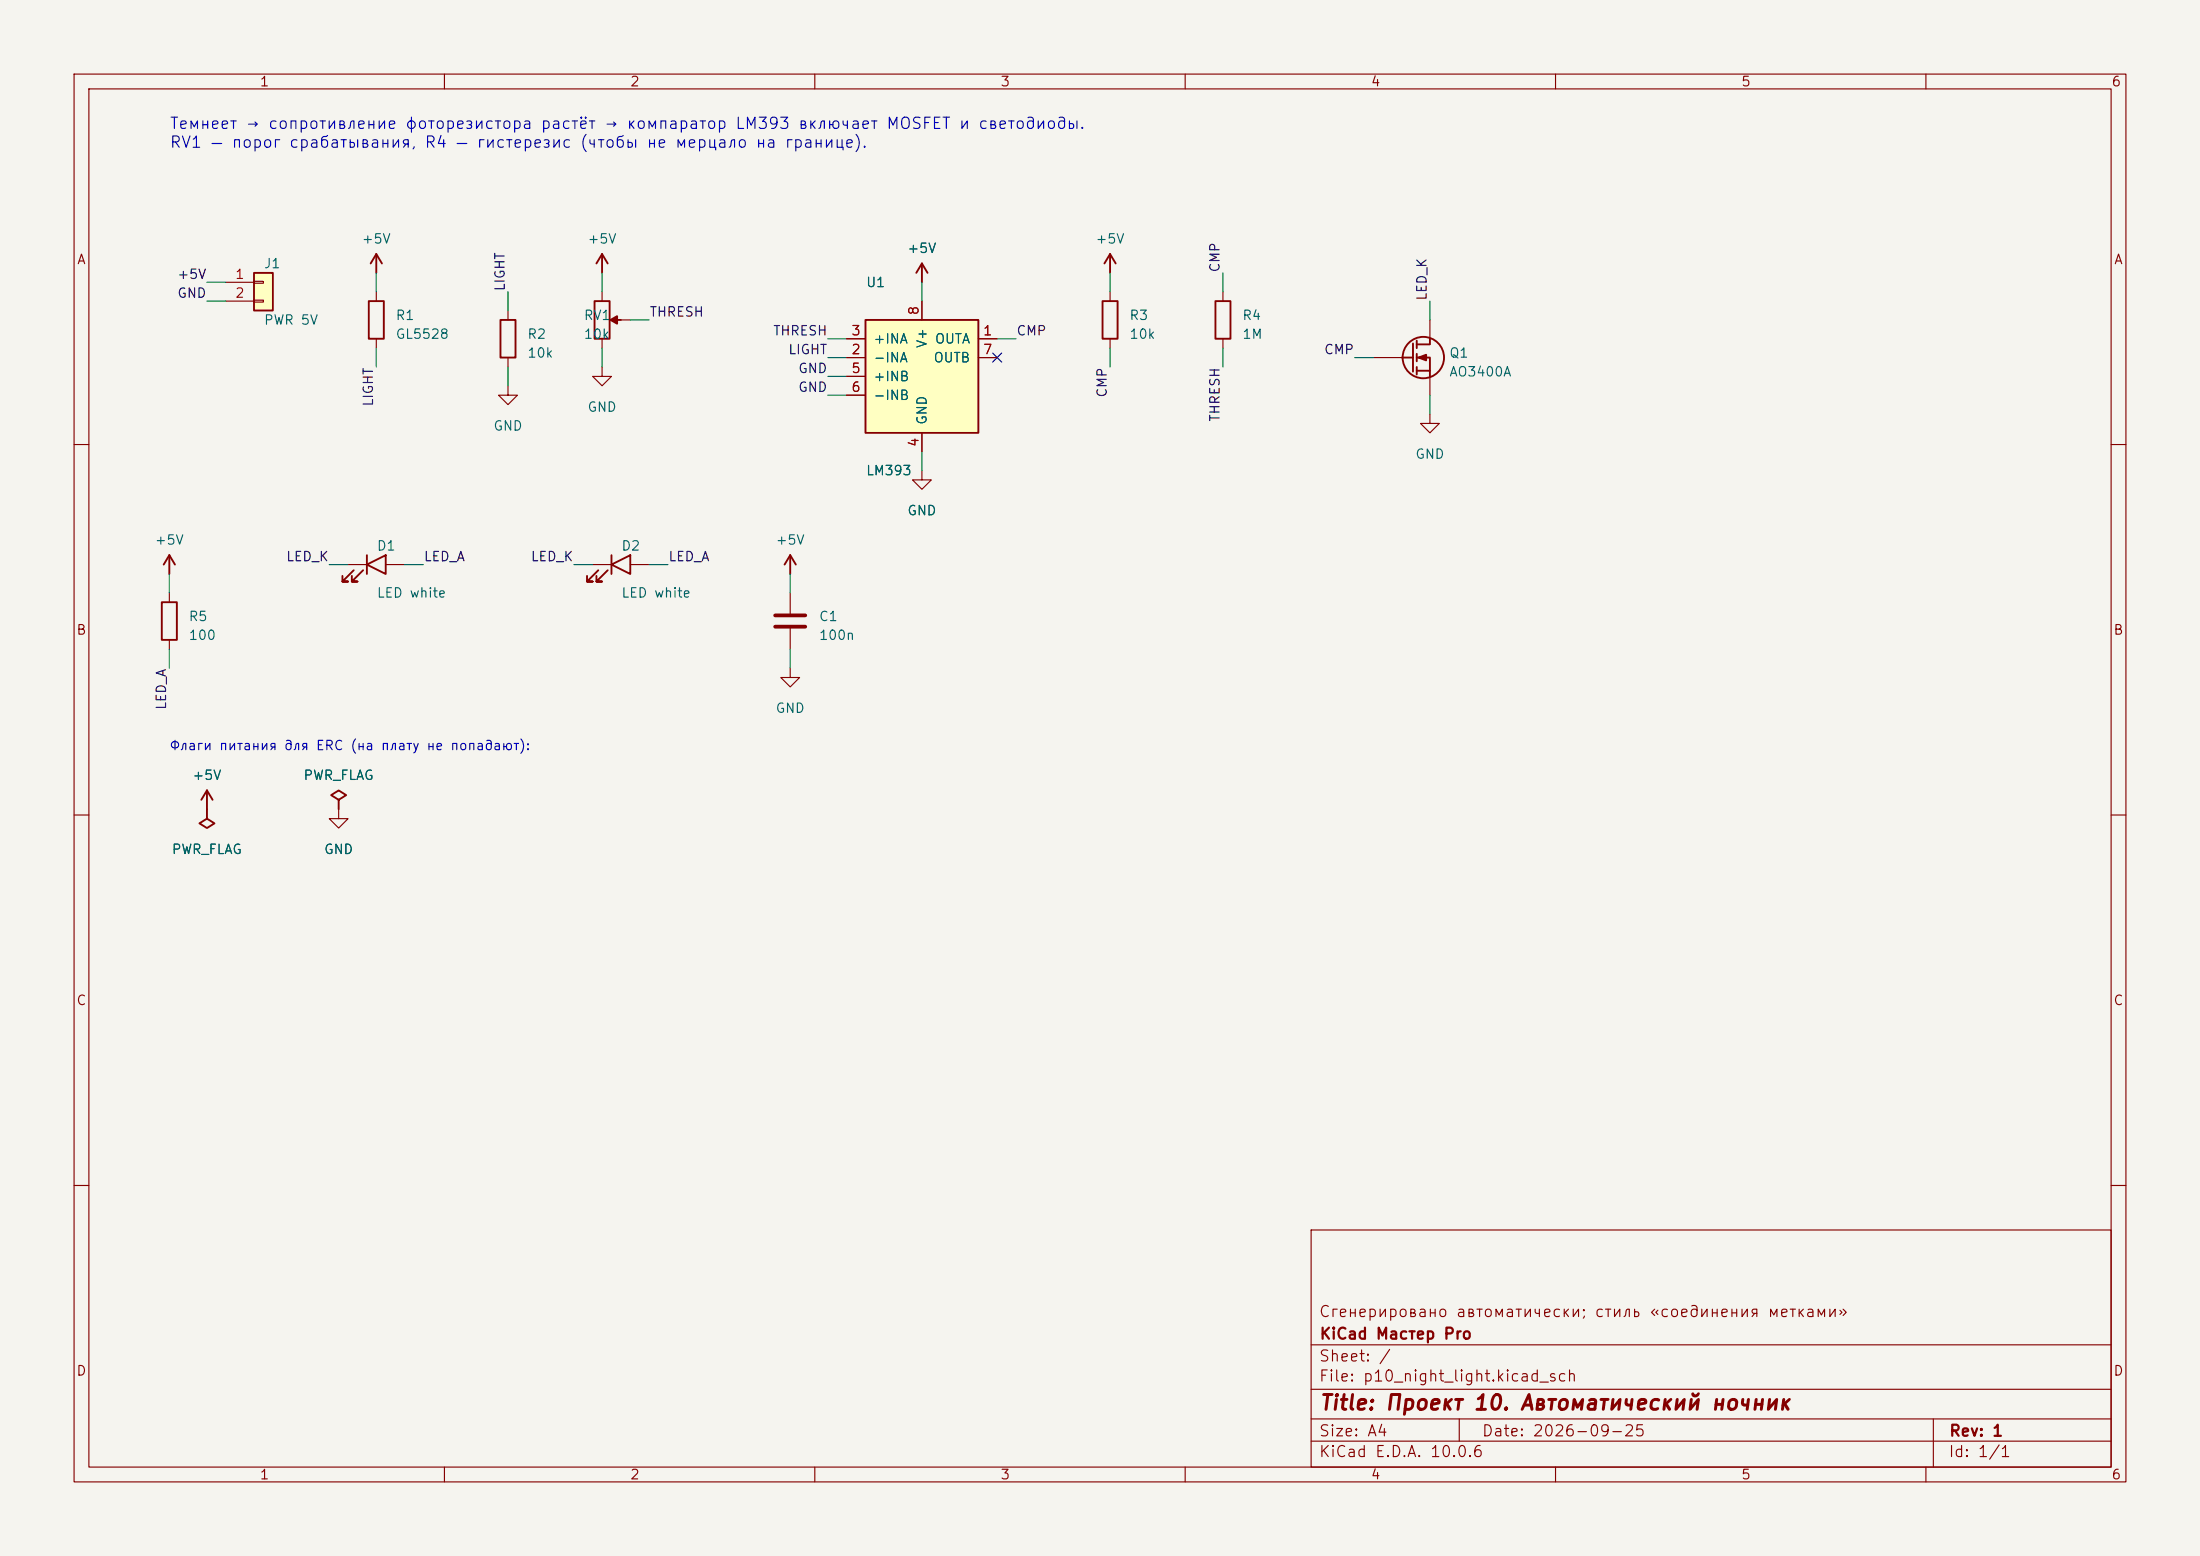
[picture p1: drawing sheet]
(kicad_sch (version 20231120) (generator "eeschema") (generator_version "8.0")
 (paper "A4")
 (title_block (title "Проект 10. Автоматический ночник") (date "2026-09-25") (rev "1") (company "KiCad Мастер Pro") (comment 1 "Сгенерировано автоматически; стиль «соединения метками»"))
 (lib_symbols (symbol "KiCadMaster:Conn_01x02" (pin_numbers) (pin_names (offset 0) hide) (exclude_from_sim no) (in_bom yes) (on_board yes) (property "Reference" "J" (at 0 5.08 0) (effects (font (size 1.27 1.27)))) (property "Value" "Conn_01x02" (at 0 -2.54 0) (effects (font (size 1.27 1.27)))) (property "Footprint" "" (at 0 0 0) (effects (font (size 1.27 1.27)) hide)) (property "Datasheet" "~" (at 0 0 0) (effects (font (size 1.27 1.27)) hide)) (property "Description" "Разъём" (at 0 0 0) (effects (font (size 1.27 1.27)) hide)) (symbol "Conn_01x02_0_1" (rectangle (start -1.27 3.81) (end 1.27 -1.27) (stroke (width 0.254) (type default)) (fill (type background))) (rectangle (start -1.27 2.667) (end 0 2.413) (stroke (width 0.1524) (type default)) (fill (type none))) (rectangle (start -1.27 0.127) (end 0 -0.127) (stroke (width 0.1524) (type default)) (fill (type none)))) (symbol "Conn_01x02_1_1" (pin passive line (at -5.08 2.54 0) (length 3.81) (name "Pin_1" (effects (font (size 1.27 1.27)))) (number "1" (effects (font (size 1.27 1.27))))) (pin passive line (at -5.08 0 0) (length 3.81) (name "Pin_2" (effects (font (size 1.27 1.27)))) (number "2" (effects (font (size 1.27 1.27))))))) (symbol "KiCadMaster:R" (pin_numbers hide) (pin_names (offset 0) hide) (exclude_from_sim no) (in_bom yes) (on_board yes) (property "Reference" "R" (at 2.54 0.635 0) (effects (font (size 1.27 1.27)))) (property "Value" "R" (at 2.54 -1.905 0) (effects (font (size 1.27 1.27)))) (property "Footprint" "" (at 0 0 0) (effects (font (size 1.27 1.27)) hide)) (property "Datasheet" "~" (at 0 0 0) (effects (font (size 1.27 1.27)) hide)) (property "Description" "Резистор" (at 0 0 0) (effects (font (size 1.27 1.27)) hide)) (symbol "R_0_1" (rectangle (start -1.016 -2.54) (end 1.016 2.54) (stroke (width 0.254) (type default)) (fill (type none)))) (symbol "R_1_1" (pin passive line (at 0 3.81 270) (length 1.27) (name "~" (effects (font (size 1.27 1.27)))) (number "1" (effects (font (size 1.27 1.27))))) (pin passive line (at 0 -3.81 90) (length 1.27) (name "~" (effects (font (size 1.27 1.27)))) (number "2" (effects (font (size 1.27 1.27))))))) (symbol "KiCadMaster:R_Potentiometer" (pin_numbers hide) (pin_names (offset 0) hide) (exclude_from_sim no) (in_bom yes) (on_board yes) (property "Reference" "RV" (at -2.54 0.635 0) (effects (font (size 1.27 1.27)))) (property "Value" "R_Potentiometer" (at -2.54 -1.905 0) (effects (font (size 1.27 1.27)))) (property "Footprint" "" (at 0 0 0) (effects (font (size 1.27 1.27)) hide)) (property "Datasheet" "~" (at 0 0 0) (effects (font (size 1.27 1.27)) hide)) (property "Description" "Потенциометр" (at 0 0 0) (effects (font (size 1.27 1.27)) hide)) (symbol "R_Potentiometer_0_1" (rectangle (start -1.016 -2.54) (end 1.016 2.54) (stroke (width 0.254) (type default)) (fill (type none))) (polyline (pts (xy 2.54 0) (xy 1.524 0)) (stroke (width 0.254) (type default)) (fill (type none))) (polyline (pts (xy 1.143 0) (xy 2.032 0.508) (xy 2.032 -0.508) (xy 1.143 0)) (stroke (width 0.254) (type default)) (fill (type outline)))) (symbol "R_Potentiometer_1_1" (pin passive line (at 0 3.81 270) (length 1.27) (name "1" (effects (font (size 1.27 1.27)))) (number "1" (effects (font (size 1.27 1.27))))) (pin passive line (at 3.81 0 180) (length 1.27) (name "2" (effects (font (size 1.27 1.27)))) (number "2" (effects (font (size 1.27 1.27))))) (pin passive line (at 0 -3.81 90) (length 1.27) (name "3" (effects (font (size 1.27 1.27)))) (number "3" (effects (font (size 1.27 1.27))))))) (symbol "KiCadMaster:LM393" (pin_numbers) (pin_names (offset 1.016)) (exclude_from_sim no) (in_bom yes) (on_board yes) (property "Reference" "U" (at -7.62 12.7 0) (effects (font (size 1.27 1.27)))) (property "Value" "LM393" (at -7.62 -12.7 0) (effects (font (size 1.27 1.27)))) (property "Footprint" "" (at 0 0 0) (effects (font (size 1.27 1.27)) hide)) (property "Datasheet" "~" (at 0 0 0) (effects (font (size 1.27 1.27)) hide)) (property "Description" "Сдвоенный компаратор LM393" (at 0 0 0) (effects (font (size 1.27 1.27)) hide)) (property "ki_keywords" "comparator" (at 0 0 0) (effects (font (size 1.27 1.27)) hide)) (symbol "LM393_0_1" (rectangle (start -7.62 7.62) (end 7.62 -7.62) (stroke (width 0.254) (type default)) (fill (type background)))) (symbol "LM393_1_1" (pin input line (at -10.16 5.08 0) (length 2.54) (name "+INA" (effects (font (size 1.27 1.27)))) (number "3" (effects (font (size 1.27 1.27))))) (pin input line (at -10.16 2.54 0) (length 2.54) (name "-INA" (effects (font (size 1.27 1.27)))) (number "2" (effects (font (size 1.27 1.27))))) (pin input line (at -10.16 0 0) (length 2.54) (name "+INB" (effects (font (size 1.27 1.27)))) (number "5" (effects (font (size 1.27 1.27))))) (pin input line (at -10.16 -2.54 0) (length 2.54) (name "-INB" (effects (font (size 1.27 1.27)))) (number "6" (effects (font (size 1.27 1.27))))) (pin open_collector line (at 10.16 5.08 180) (length 2.54) (name "OUTA" (effects (font (size 1.27 1.27)))) (number "1" (effects (font (size 1.27 1.27))))) (pin open_collector line (at 10.16 2.54 180) (length 2.54) (name "OUTB" (effects (font (size 1.27 1.27)))) (number "7" (effects (font (size 1.27 1.27))))) (pin power_in line (at 0 10.16 270) (length 2.54) (name "V+" (effects (font (size 1.27 1.27)))) (number "8" (effects (font (size 1.27 1.27))))) (pin power_in line (at 0 -10.16 90) (length 2.54) (name "GND" (effects (font (size 1.27 1.27)))) (number "4" (effects (font (size 1.27 1.27))))))) (symbol "KiCadMaster:Q_NMOS_GSD" (pin_numbers hide) (pin_names (offset 0) hide) (exclude_from_sim no) (in_bom yes) (on_board yes) (property "Reference" "Q" (at 5.08 0.635 0) (effects (font (size 1.27 1.27)))) (property "Value" "Q_NMOS_GSD" (at 5.08 -1.905 0) (effects (font (size 1.27 1.27)))) (property "Footprint" "" (at 0 0 0) (effects (font (size 1.27 1.27)) hide)) (property "Datasheet" "~" (at 0 0 0) (effects (font (size 1.27 1.27)) hide)) (property "Description" "N-MOSFET (1=G, 2=S, 3=D), корпус SOT-23" (at 0 0 0) (effects (font (size 1.27 1.27)) hide)) (symbol "Q_NMOS_GSD_0_1" (circle (center 1.651 0) (radius 2.794) (stroke (width 0.254) (type default)) (fill (type none))) (polyline (pts (xy 0.254 1.905) (xy 0.254 -1.905)) (stroke (width 0.254) (type default)) (fill (type none))) (polyline (pts (xy 0.762 2.286) (xy 0.762 1.27)) (stroke (width 0.254) (type default)) (fill (type none))) (polyline (pts (xy 0.762 0.508) (xy 0.762 -0.508)) (stroke (width 0.254) (type default)) (fill (type none))) (polyline (pts (xy 0.762 -1.27) (xy 0.762 -2.286)) (stroke (width 0.254) (type default)) (fill (type none))) (polyline (pts (xy 0.762 1.778) (xy 2.54 1.778) (xy 2.54 2.54)) (stroke (width 0.254) (type default)) (fill (type none))) (polyline (pts (xy 0.762 -1.778) (xy 2.54 -1.778) (xy 2.54 -2.54)) (stroke (width 0.254) (type default)) (fill (type none))) (polyline (pts (xy 0.762 0) (xy 2.54 0) (xy 2.54 -1.778)) (stroke (width 0.254) (type default)) (fill (type none))) (polyline (pts (xy -1.27 0) (xy 0.254 0)) (stroke (width 0.254) (type default)) (fill (type none))) (polyline (pts (xy 1.016 0) (xy 2.032 0.381) (xy 2.032 -0.381) (xy 1.016 0)) (stroke (width 0.254) (type default)) (fill (type outline)))) (symbol "Q_NMOS_GSD_1_1" (pin passive line (at -5.08 0 0) (length 3.81) (name "G" (effects (font (size 1.27 1.27)))) (number "1" (effects (font (size 1.27 1.27))))) (pin passive line (at 2.54 -5.08 90) (length 2.54) (name "S" (effects (font (size 1.27 1.27)))) (number "2" (effects (font (size 1.27 1.27))))) (pin passive line (at 2.54 5.08 270) (length 2.54) (name "D" (effects (font (size 1.27 1.27)))) (number "3" (effects (font (size 1.27 1.27))))))) (symbol "KiCadMaster:LED" (pin_numbers hide) (pin_names (offset 0) hide) (exclude_from_sim no) (in_bom yes) (on_board yes) (property "Reference" "D" (at 0 2.54 0) (effects (font (size 1.27 1.27)))) (property "Value" "LED" (at 0 -3.81 0) (effects (font (size 1.27 1.27)))) (property "Footprint" "" (at 0 0 0) (effects (font (size 1.27 1.27)) hide)) (property "Datasheet" "~" (at 0 0 0) (effects (font (size 1.27 1.27)) hide)) (property "Description" "Светодиод" (at 0 0 0) (effects (font (size 1.27 1.27)) hide)) (symbol "LED_0_1" (polyline (pts (xy 1.27 1.27) (xy 1.27 -1.27) (xy -1.27 0) (xy 1.27 1.27)) (stroke (width 0.254) (type default)) (fill (type none))) (polyline (pts (xy -1.27 1.27) (xy -1.27 -1.27)) (stroke (width 0.254) (type default)) (fill (type none))) (polyline (pts (xy -3.048 -0.762) (xy -4.572 -2.286) (xy -3.81 -2.286) (xy -4.572 -2.286) (xy -4.572 -1.524)) (stroke (width 0.254) (type default)) (fill (type none))) (polyline (pts (xy -1.778 -0.762) (xy -3.302 -2.286) (xy -2.54 -2.286) (xy -3.302 -2.286) (xy -3.302 -1.524)) (stroke (width 0.254) (type default)) (fill (type none)))) (symbol "LED_1_1" (pin passive line (at -3.81 0 0) (length 2.54) (name "K" (effects (font (size 1.27 1.27)))) (number "1" (effects (font (size 1.27 1.27))))) (pin passive line (at 3.81 0 180) (length 2.54) (name "A" (effects (font (size 1.27 1.27)))) (number "2" (effects (font (size 1.27 1.27))))))) (symbol "KiCadMaster:C" (pin_numbers hide) (pin_names (offset 0) hide) (exclude_from_sim no) (in_bom yes) (on_board yes) (property "Reference" "C" (at 3.81 0.635 0) (effects (font (size 1.27 1.27)))) (property "Value" "C" (at 3.81 -1.905 0) (effects (font (size 1.27 1.27)))) (property "Footprint" "" (at 0 0 0) (effects (font (size 1.27 1.27)) hide)) (property "Datasheet" "~" (at 0 0 0) (effects (font (size 1.27 1.27)) hide)) (property "Description" "Конденсатор" (at 0 0 0) (effects (font (size 1.27 1.27)) hide)) (symbol "C_0_1" (polyline (pts (xy -2.032 0.762) (xy 2.032 0.762)) (stroke (width 0.508) (type default)) (fill (type none))) (polyline (pts (xy -2.032 -0.762) (xy 2.032 -0.762)) (stroke (width 0.508) (type default)) (fill (type none)))) (symbol "C_1_1" (pin passive line (at 0 3.81 270) (length 3.048) (name "~" (effects (font (size 1.27 1.27)))) (number "1" (effects (font (size 1.27 1.27))))) (pin passive line (at 0 -3.81 90) (length 3.048) (name "~" (effects (font (size 1.27 1.27)))) (number "2" (effects (font (size 1.27 1.27))))))) (symbol "KiCadMaster:+5V" (power) (pin_numbers hide) (pin_names (offset 0) hide) (exclude_from_sim no) (in_bom yes) (on_board yes) (property "Reference" "#PWR" (at 0 -3.81 0) (effects (font (size 1.27 1.27)) hide)) (property "Value" "+5V" (at 0 3.556 0) (effects (font (size 1.27 1.27)))) (property "Footprint" "" (at 0 0 0) (effects (font (size 1.27 1.27)) hide)) (property "Datasheet" "~" (at 0 0 0) (effects (font (size 1.27 1.27)) hide)) (property "Description" "Символ питания: +5V" (at 0 0 0) (effects (font (size 1.27 1.27)) hide)) (symbol "+5V_0_1" (polyline (pts (xy -0.762 1.27) (xy 0 2.54)) (stroke (width 0.254) (type default)) (fill (type none))) (polyline (pts (xy 0 0) (xy 0 2.54)) (stroke (width 0.254) (type default)) (fill (type none))) (polyline (pts (xy 0 2.54) (xy 0.762 1.27)) (stroke (width 0.254) (type default)) (fill (type none)))) (symbol "+5V_1_1" (pin power_in line (at 0 0 90) (length 0) hide (name "+5V" (effects (font (size 1.27 1.27)))) (number "1" (effects (font (size 1.27 1.27))))))) (symbol "KiCadMaster:GND" (power) (pin_numbers hide) (pin_names (offset 0) hide) (exclude_from_sim no) (in_bom yes) (on_board yes) (property "Reference" "#PWR" (at 0 -6.35 0) (effects (font (size 1.27 1.27)) hide)) (property "Value" "GND" (at 0 -3.81 0) (effects (font (size 1.27 1.27)))) (property "Footprint" "" (at 0 0 0) (effects (font (size 1.27 1.27)) hide)) (property "Datasheet" "~" (at 0 0 0) (effects (font (size 1.27 1.27)) hide)) (property "Description" "Символ питания: GND" (at 0 0 0) (effects (font (size 1.27 1.27)) hide)) (symbol "GND_0_1" (polyline (pts (xy 0 0) (xy 0 -1.27) (xy 1.27 -1.27) (xy 0 -2.54) (xy -1.27 -1.27) (xy 0 -1.27)) (stroke (width 0) (type default)) (fill (type none)))) (symbol "GND_1_1" (pin power_in line (at 0 0 270) (length 0) hide (name "GND" (effects (font (size 1.27 1.27)))) (number "1" (effects (font (size 1.27 1.27))))))) (symbol "KiCadMaster:PWR_FLAG" (power) (pin_numbers hide) (pin_names (offset 0) hide) (exclude_from_sim no) (in_bom yes) (on_board yes) (property "Reference" "#FLG" (at 0 1.905 0) (effects (font (size 1.27 1.27)) hide)) (property "Value" "PWR_FLAG" (at 0 3.81 0) (effects (font (size 1.27 1.27)))) (property "Footprint" "" (at 0 0 0) (effects (font (size 1.27 1.27)) hide)) (property "Datasheet" "~" (at 0 0 0) (effects (font (size 1.27 1.27)) hide)) (property "Description" "Флаг: цепь запитана извне (для ERC)" (at 0 0 0) (effects (font (size 1.27 1.27)) hide)) (symbol "PWR_FLAG_0_1" (polyline (pts (xy 0 0) (xy 0 1.27) (xy -1.016 1.905) (xy 0 2.54) (xy 1.016 1.905) (xy 0 1.27)) (stroke (width 0.254) (type default)) (fill (type none)))) (symbol "PWR_FLAG_1_1" (pin power_out line (at 0 0 90) (length 0) hide (name "pwr" (effects (font (size 1.27 1.27)))) (number "1" (effects (font (size 1.27 1.27))))))))
 (symbol (lib_id "KiCadMaster:Conn_01x02") (at 35.56 40.64 0) (unit 1) (exclude_from_sim no) (in_bom yes) (on_board yes) (dnp no) (property "Reference" "J1" (at 35.56 35.56 0) (effects (font (size 1.27 1.27)) (justify left))) (property "Value" "PWR 5V" (at 35.56 43.18 0) (effects (font (size 1.27 1.27)) (justify left))) (property "Footprint" "Connector_PinHeader_2.54mm:PinHeader_1x02_P2.54mm_Vertical" (at 35.56 40.64 0) (effects (font (size 1.27 1.27)) hide)) (property "Datasheet" "~" (at 35.56 40.64 0) (effects (font (size 1.27 1.27)) hide)) (property "Description" "Питание" (at 35.56 40.64 0) (effects (font (size 1.27 1.27)) hide)) (pin "1") (pin "2"))
 (wire (pts (xy 30.48 38.1) (xy 27.94 38.1)) (stroke (width 0) (type default)))
 (label "+5V" (at 27.94 38.1 180) (fields_autoplaced yes) (effects (font (size 1.27 1.27)) (justify right bottom)))
 (wire (pts (xy 30.48 40.64) (xy 27.94 40.64)) (stroke (width 0) (type default)))
 (label "GND" (at 27.94 40.64 180) (fields_autoplaced yes) (effects (font (size 1.27 1.27)) (justify right bottom)))
 (symbol (lib_id "KiCadMaster:R") (at 50.8 43.18 0) (unit 1) (exclude_from_sim no) (in_bom yes) (on_board yes) (dnp no) (property "Reference" "R1" (at 53.34 42.545 0) (effects (font (size 1.27 1.27)) (justify left))) (property "Value" "GL5528" (at 53.34 45.085 0) (effects (font (size 1.27 1.27)) (justify left))) (property "Footprint" "OptoDevice:R_LDR_5.1x4.3mm_P3.4mm_Vertical" (at 50.8 43.18 0) (effects (font (size 1.27 1.27)) hide)) (property "Datasheet" "~" (at 50.8 43.18 0) (effects (font (size 1.27 1.27)) hide)) (property "Description" "Фоторезистор (верхнее плечо)" (at 50.8 43.18 0) (effects (font (size 1.27 1.27)) hide)) (pin "1") (pin "2"))
 (wire (pts (xy 50.8 39.37) (xy 50.8 36.83)) (stroke (width 0) (type default)))
 (symbol (lib_id "KiCadMaster:+5V") (at 50.8 36.83 0) (unit 1) (exclude_from_sim no) (in_bom yes) (on_board yes) (dnp no) (property "Reference" "#PWR01" (at 50.8 36.83 0) (effects (font (size 1.27 1.27)) hide)) (property "Value" "+5V" (at 50.8 32.23 0) (effects (font (size 1.27 1.27)))) (property "Footprint" "" (at 50.8 36.83 0) (effects (font (size 1.27 1.27)) hide)) (property "Datasheet" "" (at 50.8 36.83 0) (effects (font (size 1.27 1.27)) hide)) (property "Description" "" (at 50.8 36.83 0) (effects (font (size 1.27 1.27)) hide)) (pin "1"))
 (wire (pts (xy 50.8 46.99) (xy 50.8 49.53)) (stroke (width 0) (type default)))
 (label "LIGHT" (at 50.8 49.53 270) (fields_autoplaced yes) (effects (font (size 1.27 1.27)) (justify right bottom)))
 (symbol (lib_id "KiCadMaster:R") (at 68.58 45.72 0) (unit 1) (exclude_from_sim no) (in_bom yes) (on_board yes) (dnp no) (property "Reference" "R2" (at 71.12 45.085 0) (effects (font (size 1.27 1.27)) (justify left))) (property "Value" "10k" (at 71.12 47.625 0) (effects (font (size 1.27 1.27)) (justify left))) (property "Footprint" "Resistor_SMD:R_0805_2012Metric" (at 68.58 45.72 0) (effects (font (size 1.27 1.27)) hide)) (property "Datasheet" "~" (at 68.58 45.72 0) (effects (font (size 1.27 1.27)) hide)) (property "Description" "Нижнее плечо делителя" (at 68.58 45.72 0) (effects (font (size 1.27 1.27)) hide)) (pin "1") (pin "2"))
 (wire (pts (xy 68.58 41.91) (xy 68.58 39.37)) (stroke (width 0) (type default)))
 (label "LIGHT" (at 68.58 39.37 90) (fields_autoplaced yes) (effects (font (size 1.27 1.27)) (justify left bottom)))
 (wire (pts (xy 68.58 49.53) (xy 68.58 52.07)) (stroke (width 0) (type default)))
 (symbol (lib_id "KiCadMaster:GND") (at 68.58 52.07 0) (unit 1) (exclude_from_sim no) (in_bom yes) (on_board yes) (dnp no) (property "Reference" "#PWR02" (at 68.58 52.07 0) (effects (font (size 1.27 1.27)) hide)) (property "Value" "GND" (at 68.58 57.47 0) (effects (font (size 1.27 1.27)))) (property "Footprint" "" (at 68.58 52.07 0) (effects (font (size 1.27 1.27)) hide)) (property "Datasheet" "" (at 68.58 52.07 0) (effects (font (size 1.27 1.27)) hide)) (property "Description" "" (at 68.58 52.07 0) (effects (font (size 1.27 1.27)) hide)) (pin "1"))
 (symbol (lib_id "KiCadMaster:R_Potentiometer") (at 81.28 43.18 0) (unit 1) (exclude_from_sim no) (in_bom yes) (on_board yes) (dnp no) (property "Reference" "RV1" (at 78.74 42.545 0) (effects (font (size 1.27 1.27)) (justify left))) (property "Value" "10k" (at 78.74 45.085 0) (effects (font (size 1.27 1.27)) (justify left))) (property "Footprint" "Potentiometer_THT:Potentiometer_Alps_RK09K_Single_Vertical" (at 81.28 43.18 0) (effects (font (size 1.27 1.27)) hide)) (property "Datasheet" "~" (at 81.28 43.18 0) (effects (font (size 1.27 1.27)) hide)) (property "Description" "Порог" (at 81.28 43.18 0) (effects (font (size 1.27 1.27)) hide)) (pin "1") (pin "2") (pin "3"))
 (wire (pts (xy 81.28 39.37) (xy 81.28 36.83)) (stroke (width 0) (type default)))
 (symbol (lib_id "KiCadMaster:+5V") (at 81.28 36.83 0) (unit 1) (exclude_from_sim no) (in_bom yes) (on_board yes) (dnp no) (property "Reference" "#PWR03" (at 81.28 36.83 0) (effects (font (size 1.27 1.27)) hide)) (property "Value" "+5V" (at 81.28 32.23 0) (effects (font (size 1.27 1.27)))) (property "Footprint" "" (at 81.28 36.83 0) (effects (font (size 1.27 1.27)) hide)) (property "Datasheet" "" (at 81.28 36.83 0) (effects (font (size 1.27 1.27)) hide)) (property "Description" "" (at 81.28 36.83 0) (effects (font (size 1.27 1.27)) hide)) (pin "1"))
 (wire (pts (xy 85.09 43.18) (xy 87.63 43.18)) (stroke (width 0) (type default)))
 (label "THRESH" (at 87.63 43.18 0) (fields_autoplaced yes) (effects (font (size 1.27 1.27)) (justify left bottom)))
 (wire (pts (xy 81.28 46.99) (xy 81.28 49.53)) (stroke (width 0) (type default)))
 (symbol (lib_id "KiCadMaster:GND") (at 81.28 49.53 0) (unit 1) (exclude_from_sim no) (in_bom yes) (on_board yes) (dnp no) (property "Reference" "#PWR04" (at 81.28 49.53 0) (effects (font (size 1.27 1.27)) hide)) (property "Value" "GND" (at 81.28 54.93 0) (effects (font (size 1.27 1.27)))) (property "Footprint" "" (at 81.28 49.53 0) (effects (font (size 1.27 1.27)) hide)) (property "Datasheet" "" (at 81.28 49.53 0) (effects (font (size 1.27 1.27)) hide)) (property "Description" "" (at 81.28 49.53 0) (effects (font (size 1.27 1.27)) hide)) (pin "1"))
 (symbol (lib_id "KiCadMaster:LM393") (at 124.46 50.8 0) (unit 1) (exclude_from_sim no) (in_bom yes) (on_board yes) (dnp no) (property "Reference" "U1" (at 116.84 38.1 0) (effects (font (size 1.27 1.27)) (justify left))) (property "Value" "LM393" (at 116.84 63.5 0) (effects (font (size 1.27 1.27)) (justify left))) (property "Footprint" "Package_DIP:DIP-8_W7.62mm" (at 124.46 50.8 0) (effects (font (size 1.27 1.27)) hide)) (property "Datasheet" "~" (at 124.46 50.8 0) (effects (font (size 1.27 1.27)) hide)) (property "Description" "Компаратор; B не используется" (at 124.46 50.8 0) (effects (font (size 1.27 1.27)) hide)) (pin "3") (pin "2") (pin "5") (pin "6") (pin "1") (pin "7") (pin "8") (pin "4"))
 (wire (pts (xy 114.3 45.72) (xy 111.76 45.72)) (stroke (width 0) (type default)))
 (label "THRESH" (at 111.76 45.72 180) (fields_autoplaced yes) (effects (font (size 1.27 1.27)) (justify right bottom)))
 (wire (pts (xy 114.3 48.26) (xy 111.76 48.26)) (stroke (width 0) (type default)))
 (label "LIGHT" (at 111.76 48.26 180) (fields_autoplaced yes) (effects (font (size 1.27 1.27)) (justify right bottom)))
 (wire (pts (xy 114.3 50.8) (xy 111.76 50.8)) (stroke (width 0) (type default)))
 (label "GND" (at 111.76 50.8 180) (fields_autoplaced yes) (effects (font (size 1.27 1.27)) (justify right bottom)))
 (wire (pts (xy 114.3 53.34) (xy 111.76 53.34)) (stroke (width 0) (type default)))
 (label "GND" (at 111.76 53.34 180) (fields_autoplaced yes) (effects (font (size 1.27 1.27)) (justify right bottom)))
 (wire (pts (xy 134.62 45.72) (xy 137.16 45.72)) (stroke (width 0) (type default)))
 (label "CMP" (at 137.16 45.72 0) (fields_autoplaced yes) (effects (font (size 1.27 1.27)) (justify left bottom)))
 (no_connect (at 134.62 48.26))
 (wire (pts (xy 124.46 40.64) (xy 124.46 38.1)) (stroke (width 0) (type default)))
 (symbol (lib_id "KiCadMaster:+5V") (at 124.46 38.1 0) (unit 1) (exclude_from_sim no) (in_bom yes) (on_board yes) (dnp no) (property "Reference" "#PWR05" (at 124.46 38.1 0) (effects (font (size 1.27 1.27)) hide)) (property "Value" "+5V" (at 124.46 33.5 0) (effects (font (size 1.27 1.27)))) (property "Footprint" "" (at 124.46 38.1 0) (effects (font (size 1.27 1.27)) hide)) (property "Datasheet" "" (at 124.46 38.1 0) (effects (font (size 1.27 1.27)) hide)) (property "Description" "" (at 124.46 38.1 0) (effects (font (size 1.27 1.27)) hide)) (pin "1"))
 (wire (pts (xy 124.46 60.96) (xy 124.46 63.5)) (stroke (width 0) (type default)))
 (symbol (lib_id "KiCadMaster:GND") (at 124.46 63.5 0) (unit 1) (exclude_from_sim no) (in_bom yes) (on_board yes) (dnp no) (property "Reference" "#PWR06" (at 124.46 63.5 0) (effects (font (size 1.27 1.27)) hide)) (property "Value" "GND" (at 124.46 68.9 0) (effects (font (size 1.27 1.27)))) (property "Footprint" "" (at 124.46 63.5 0) (effects (font (size 1.27 1.27)) hide)) (property "Datasheet" "" (at 124.46 63.5 0) (effects (font (size 1.27 1.27)) hide)) (property "Description" "" (at 124.46 63.5 0) (effects (font (size 1.27 1.27)) hide)) (pin "1"))
 (symbol (lib_id "KiCadMaster:R") (at 149.86 43.18 0) (unit 1) (exclude_from_sim no) (in_bom yes) (on_board yes) (dnp no) (property "Reference" "R3" (at 152.4 42.545 0) (effects (font (size 1.27 1.27)) (justify left))) (property "Value" "10k" (at 152.4 45.085 0) (effects (font (size 1.27 1.27)) (justify left))) (property "Footprint" "Resistor_SMD:R_0805_2012Metric" (at 149.86 43.18 0) (effects (font (size 1.27 1.27)) hide)) (property "Datasheet" "~" (at 149.86 43.18 0) (effects (font (size 1.27 1.27)) hide)) (property "Description" "Подтяжка открытого коллектора" (at 149.86 43.18 0) (effects (font (size 1.27 1.27)) hide)) (pin "1") (pin "2"))
 (wire (pts (xy 149.86 39.37) (xy 149.86 36.83)) (stroke (width 0) (type default)))
 (symbol (lib_id "KiCadMaster:+5V") (at 149.86 36.83 0) (unit 1) (exclude_from_sim no) (in_bom yes) (on_board yes) (dnp no) (property "Reference" "#PWR07" (at 149.86 36.83 0) (effects (font (size 1.27 1.27)) hide)) (property "Value" "+5V" (at 149.86 32.23 0) (effects (font (size 1.27 1.27)))) (property "Footprint" "" (at 149.86 36.83 0) (effects (font (size 1.27 1.27)) hide)) (property "Datasheet" "" (at 149.86 36.83 0) (effects (font (size 1.27 1.27)) hide)) (property "Description" "" (at 149.86 36.83 0) (effects (font (size 1.27 1.27)) hide)) (pin "1"))
 (wire (pts (xy 149.86 46.99) (xy 149.86 49.53)) (stroke (width 0) (type default)))
 (label "CMP" (at 149.86 49.53 270) (fields_autoplaced yes) (effects (font (size 1.27 1.27)) (justify right bottom)))
 (symbol (lib_id "KiCadMaster:R") (at 165.1 43.18 0) (unit 1) (exclude_from_sim no) (in_bom yes) (on_board yes) (dnp no) (property "Reference" "R4" (at 167.64 42.545 0) (effects (font (size 1.27 1.27)) (justify left))) (property "Value" "1M" (at 167.64 45.085 0) (effects (font (size 1.27 1.27)) (justify left))) (property "Footprint" "Resistor_SMD:R_0805_2012Metric" (at 165.1 43.18 0) (effects (font (size 1.27 1.27)) hide)) (property "Datasheet" "~" (at 165.1 43.18 0) (effects (font (size 1.27 1.27)) hide)) (property "Description" "Гистерезис" (at 165.1 43.18 0) (effects (font (size 1.27 1.27)) hide)) (pin "1") (pin "2"))
 (wire (pts (xy 165.1 39.37) (xy 165.1 36.83)) (stroke (width 0) (type default)))
 (label "CMP" (at 165.1 36.83 90) (fields_autoplaced yes) (effects (font (size 1.27 1.27)) (justify left bottom)))
 (wire (pts (xy 165.1 46.99) (xy 165.1 49.53)) (stroke (width 0) (type default)))
 (label "THRESH" (at 165.1 49.53 270) (fields_autoplaced yes) (effects (font (size 1.27 1.27)) (justify right bottom)))
 (symbol (lib_id "KiCadMaster:Q_NMOS_GSD") (at 190.5 48.26 0) (unit 1) (exclude_from_sim no) (in_bom yes) (on_board yes) (dnp no) (property "Reference" "Q1" (at 195.58 47.625 0) (effects (font (size 1.27 1.27)) (justify left))) (property "Value" "AO3400A" (at 195.58 50.165 0) (effects (font (size 1.27 1.27)) (justify left))) (property "Footprint" "Package_TO_SOT_SMD:SOT-23" (at 190.5 48.26 0) (effects (font (size 1.27 1.27)) hide)) (property "Datasheet" "~" (at 190.5 48.26 0) (effects (font (size 1.27 1.27)) hide)) (property "Description" "Ключ" (at 190.5 48.26 0) (effects (font (size 1.27 1.27)) hide)) (pin "1") (pin "2") (pin "3"))
 (wire (pts (xy 185.42 48.26) (xy 182.88 48.26)) (stroke (width 0) (type default)))
 (label "CMP" (at 182.88 48.26 180) (fields_autoplaced yes) (effects (font (size 1.27 1.27)) (justify right bottom)))
 (wire (pts (xy 193.04 53.34) (xy 193.04 55.88)) (stroke (width 0) (type default)))
 (symbol (lib_id "KiCadMaster:GND") (at 193.04 55.88 0) (unit 1) (exclude_from_sim no) (in_bom yes) (on_board yes) (dnp no) (property "Reference" "#PWR08" (at 193.04 55.88 0) (effects (font (size 1.27 1.27)) hide)) (property "Value" "GND" (at 193.04 61.28 0) (effects (font (size 1.27 1.27)))) (property "Footprint" "" (at 193.04 55.88 0) (effects (font (size 1.27 1.27)) hide)) (property "Datasheet" "" (at 193.04 55.88 0) (effects (font (size 1.27 1.27)) hide)) (property "Description" "" (at 193.04 55.88 0) (effects (font (size 1.27 1.27)) hide)) (pin "1"))
 (wire (pts (xy 193.04 43.18) (xy 193.04 40.64)) (stroke (width 0) (type default)))
 (label "LED_K" (at 193.04 40.64 90) (fields_autoplaced yes) (effects (font (size 1.27 1.27)) (justify left bottom)))
 (symbol (lib_id "KiCadMaster:R") (at 22.86 83.82 0) (unit 1) (exclude_from_sim no) (in_bom yes) (on_board yes) (dnp no) (property "Reference" "R5" (at 25.4 83.185 0) (effects (font (size 1.27 1.27)) (justify left))) (property "Value" "100" (at 25.4 85.725 0) (effects (font (size 1.27 1.27)) (justify left))) (property "Footprint" "Resistor_SMD:R_0805_2012Metric" (at 22.86 83.82 0) (effects (font (size 1.27 1.27)) hide)) (property "Datasheet" "~" (at 22.86 83.82 0) (effects (font (size 1.27 1.27)) hide)) (property "Description" "Ток светодиодов (≈2×15 мА)" (at 22.86 83.82 0) (effects (font (size 1.27 1.27)) hide)) (pin "1") (pin "2"))
 (wire (pts (xy 22.86 80.01) (xy 22.86 77.47)) (stroke (width 0) (type default)))
 (symbol (lib_id "KiCadMaster:+5V") (at 22.86 77.47 0) (unit 1) (exclude_from_sim no) (in_bom yes) (on_board yes) (dnp no) (property "Reference" "#PWR09" (at 22.86 77.47 0) (effects (font (size 1.27 1.27)) hide)) (property "Value" "+5V" (at 22.86 72.87 0) (effects (font (size 1.27 1.27)))) (property "Footprint" "" (at 22.86 77.47 0) (effects (font (size 1.27 1.27)) hide)) (property "Datasheet" "" (at 22.86 77.47 0) (effects (font (size 1.27 1.27)) hide)) (property "Description" "" (at 22.86 77.47 0) (effects (font (size 1.27 1.27)) hide)) (pin "1"))
 (wire (pts (xy 22.86 87.63) (xy 22.86 90.17)) (stroke (width 0) (type default)))
 (label "LED_A" (at 22.86 90.17 270) (fields_autoplaced yes) (effects (font (size 1.27 1.27)) (justify right bottom)))
 (symbol (lib_id "KiCadMaster:LED") (at 50.8 76.2 0) (unit 1) (exclude_from_sim no) (in_bom yes) (on_board yes) (dnp no) (property "Reference" "D1" (at 50.8 73.66 0) (effects (font (size 1.27 1.27)) (justify left))) (property "Value" "LED white" (at 50.8 80.01 0) (effects (font (size 1.27 1.27)) (justify left))) (property "Footprint" "LED_THT:LED_D5.0mm" (at 50.8 76.2 0) (effects (font (size 1.27 1.27)) hide)) (property "Datasheet" "~" (at 50.8 76.2 0) (effects (font (size 1.27 1.27)) hide)) (property "Description" "Светодиод 1" (at 50.8 76.2 0) (effects (font (size 1.27 1.27)) hide)) (pin "1") (pin "2"))
 (wire (pts (xy 46.99 76.2) (xy 44.45 76.2)) (stroke (width 0) (type default)))
 (label "LED_K" (at 44.45 76.2 180) (fields_autoplaced yes) (effects (font (size 1.27 1.27)) (justify right bottom)))
 (wire (pts (xy 54.61 76.2) (xy 57.15 76.2)) (stroke (width 0) (type default)))
 (label "LED_A" (at 57.15 76.2 0) (fields_autoplaced yes) (effects (font (size 1.27 1.27)) (justify left bottom)))
 (symbol (lib_id "KiCadMaster:LED") (at 83.82 76.2 0) (unit 1) (exclude_from_sim no) (in_bom yes) (on_board yes) (dnp no) (property "Reference" "D2" (at 83.82 73.66 0) (effects (font (size 1.27 1.27)) (justify left))) (property "Value" "LED white" (at 83.82 80.01 0) (effects (font (size 1.27 1.27)) (justify left))) (property "Footprint" "LED_THT:LED_D5.0mm" (at 83.82 76.2 0) (effects (font (size 1.27 1.27)) hide)) (property "Datasheet" "~" (at 83.82 76.2 0) (effects (font (size 1.27 1.27)) hide)) (property "Description" "Светодиод 2" (at 83.82 76.2 0) (effects (font (size 1.27 1.27)) hide)) (pin "1") (pin "2"))
 (wire (pts (xy 80.01 76.2) (xy 77.47 76.2)) (stroke (width 0) (type default)))
 (label "LED_K" (at 77.47 76.2 180) (fields_autoplaced yes) (effects (font (size 1.27 1.27)) (justify right bottom)))
 (wire (pts (xy 87.63 76.2) (xy 90.17 76.2)) (stroke (width 0) (type default)))
 (label "LED_A" (at 90.17 76.2 0) (fields_autoplaced yes) (effects (font (size 1.27 1.27)) (justify left bottom)))
 (symbol (lib_id "KiCadMaster:C") (at 106.68 83.82 0) (unit 1) (exclude_from_sim no) (in_bom yes) (on_board yes) (dnp no) (property "Reference" "C1" (at 110.49 83.185 0) (effects (font (size 1.27 1.27)) (justify left))) (property "Value" "100n" (at 110.49 85.725 0) (effects (font (size 1.27 1.27)) (justify left))) (property "Footprint" "Capacitor_SMD:C_0805_2012Metric" (at 106.68 83.82 0) (effects (font (size 1.27 1.27)) hide)) (property "Datasheet" "~" (at 106.68 83.82 0) (effects (font (size 1.27 1.27)) hide)) (property "Description" "Развязка" (at 106.68 83.82 0) (effects (font (size 1.27 1.27)) hide)) (pin "1") (pin "2"))
 (wire (pts (xy 106.68 80.01) (xy 106.68 77.47)) (stroke (width 0) (type default)))
 (symbol (lib_id "KiCadMaster:+5V") (at 106.68 77.47 0) (unit 1) (exclude_from_sim no) (in_bom yes) (on_board yes) (dnp no) (property "Reference" "#PWR10" (at 106.68 77.47 0) (effects (font (size 1.27 1.27)) hide)) (property "Value" "+5V" (at 106.68 72.87 0) (effects (font (size 1.27 1.27)))) (property "Footprint" "" (at 106.68 77.47 0) (effects (font (size 1.27 1.27)) hide)) (property "Datasheet" "" (at 106.68 77.47 0) (effects (font (size 1.27 1.27)) hide)) (property "Description" "" (at 106.68 77.47 0) (effects (font (size 1.27 1.27)) hide)) (pin "1"))
 (wire (pts (xy 106.68 87.63) (xy 106.68 90.17)) (stroke (width 0) (type default)))
 (symbol (lib_id "KiCadMaster:GND") (at 106.68 90.17 0) (unit 1) (exclude_from_sim no) (in_bom yes) (on_board yes) (dnp no) (property "Reference" "#PWR11" (at 106.68 90.17 0) (effects (font (size 1.27 1.27)) hide)) (property "Value" "GND" (at 106.68 95.57 0) (effects (font (size 1.27 1.27)))) (property "Footprint" "" (at 106.68 90.17 0) (effects (font (size 1.27 1.27)) hide)) (property "Datasheet" "" (at 106.68 90.17 0) (effects (font (size 1.27 1.27)) hide)) (property "Description" "" (at 106.68 90.17 0) (effects (font (size 1.27 1.27)) hide)) (pin "1"))
 (text "Флаги питания для ERC (на плату не попадают):" (exclude_from_sim no) (at 22.86 101.6 0) (effects (font (size 1.27 1.27)) (justify left bottom)))
 (symbol (lib_id "KiCadMaster:+5V") (at 27.94 109.22 0) (unit 1) (exclude_from_sim no) (in_bom yes) (on_board yes) (dnp no) (property "Reference" "#PWR12" (at 27.94 109.22 0) (effects (font (size 1.27 1.27)) hide)) (property "Value" "+5V" (at 27.94 104.62 0) (effects (font (size 1.27 1.27)))) (property "Footprint" "" (at 27.94 109.22 0) (effects (font (size 1.27 1.27)) hide)) (property "Datasheet" "" (at 27.94 109.22 0) (effects (font (size 1.27 1.27)) hide)) (property "Description" "" (at 27.94 109.22 0) (effects (font (size 1.27 1.27)) hide)) (pin "1"))
 (symbol (lib_id "KiCadMaster:PWR_FLAG") (at 27.94 109.22 180) (unit 1) (exclude_from_sim no) (in_bom yes) (on_board yes) (dnp no) (property "Reference" "#FLG13" (at 27.94 109.22 0) (effects (font (size 1.27 1.27)) hide)) (property "Value" "PWR_FLAG" (at 27.94 114.62 0) (effects (font (size 1.27 1.27)))) (property "Footprint" "" (at 27.94 109.22 0) (effects (font (size 1.27 1.27)) hide)) (property "Datasheet" "" (at 27.94 109.22 0) (effects (font (size 1.27 1.27)) hide)) (property "Description" "" (at 27.94 109.22 0) (effects (font (size 1.27 1.27)) hide)) (pin "1"))
 (symbol (lib_id "KiCadMaster:GND") (at 45.72 109.22 0) (unit 1) (exclude_from_sim no) (in_bom yes) (on_board yes) (dnp no) (property "Reference" "#PWR14" (at 45.72 109.22 0) (effects (font (size 1.27 1.27)) hide)) (property "Value" "GND" (at 45.72 114.62 0) (effects (font (size 1.27 1.27)))) (property "Footprint" "" (at 45.72 109.22 0) (effects (font (size 1.27 1.27)) hide)) (property "Datasheet" "" (at 45.72 109.22 0) (effects (font (size 1.27 1.27)) hide)) (property "Description" "" (at 45.72 109.22 0) (effects (font (size 1.27 1.27)) hide)) (pin "1"))
 (symbol (lib_id "KiCadMaster:PWR_FLAG") (at 45.72 109.22 0) (unit 1) (exclude_from_sim no) (in_bom yes) (on_board yes) (dnp no) (property "Reference" "#FLG15" (at 45.72 109.22 0) (effects (font (size 1.27 1.27)) hide)) (property "Value" "PWR_FLAG" (at 45.72 104.62 0) (effects (font (size 1.27 1.27)))) (property "Footprint" "" (at 45.72 109.22 0) (effects (font (size 1.27 1.27)) hide)) (property "Datasheet" "" (at 45.72 109.22 0) (effects (font (size 1.27 1.27)) hide)) (property "Description" "" (at 45.72 109.22 0) (effects (font (size 1.27 1.27)) hide)) (pin "1"))
 (text "Темнеет → сопротивление фоторезистора растёт → компаратор LM393 включает MOSFET и светодиоды." (exclude_from_sim no) (at 22.86 17.78 0) (effects (font (size 1.524 1.524)) (justify left bottom)))
 (text "RV1 — порог срабатывания, R4 — гистерезис (чтобы не мерцало на границе)." (exclude_from_sim no) (at 22.86 20.32 0) (effects (font (size 1.524 1.524)) (justify left bottom)))
 (sheet_instances (path "" (page "1"))))
